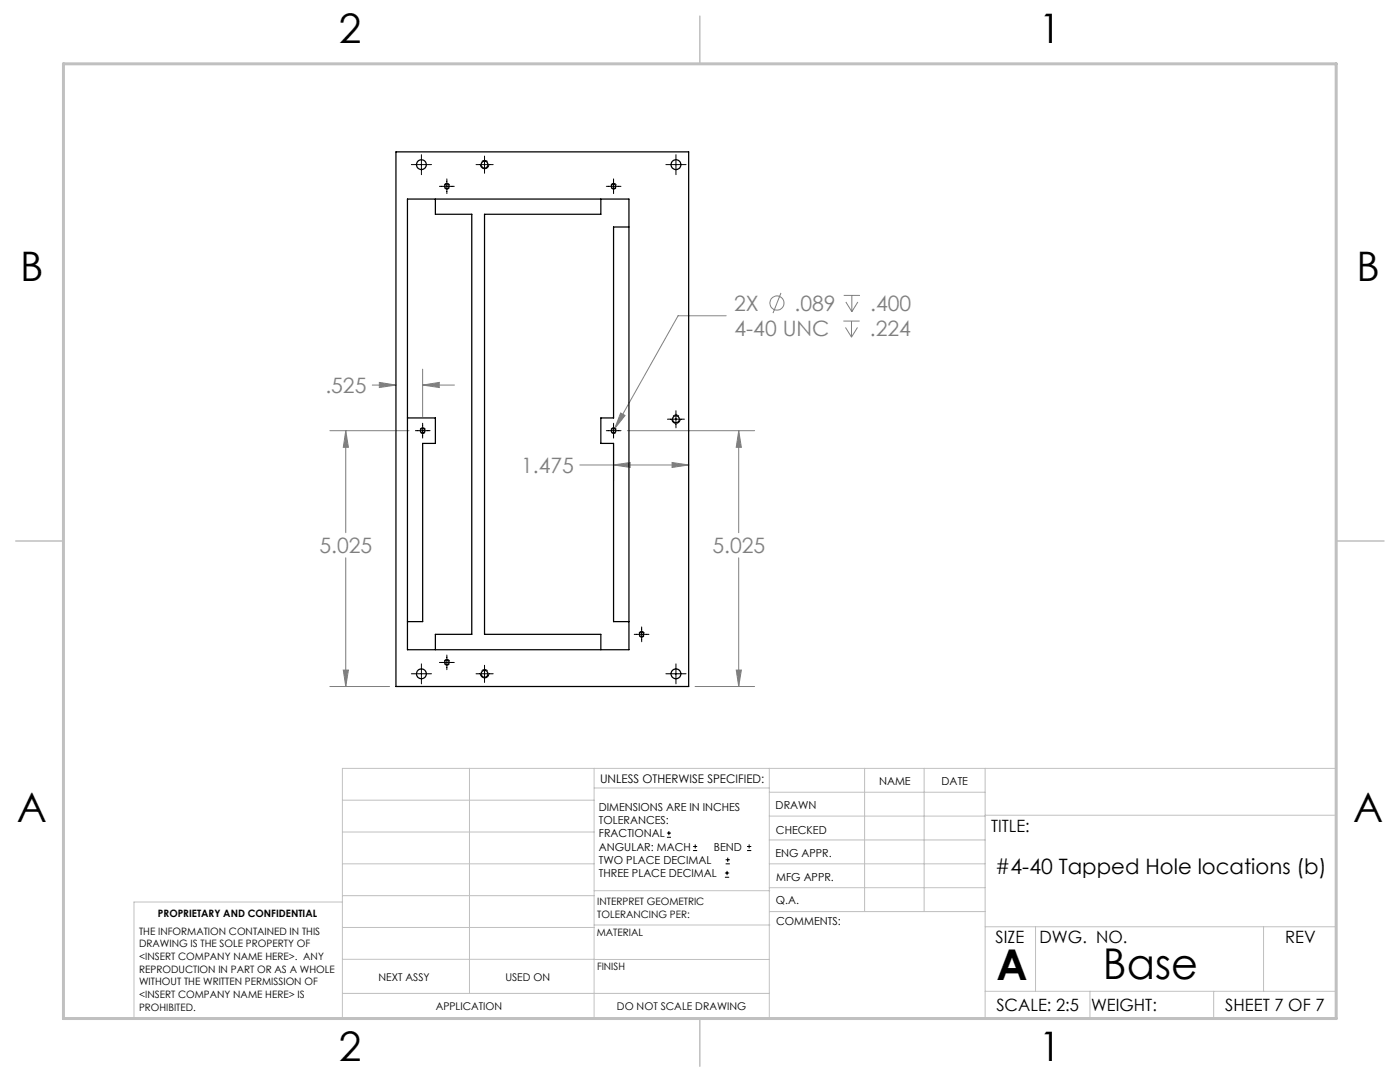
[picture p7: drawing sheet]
<svg xmlns="http://www.w3.org/2000/svg" width="279mm" height="216mm" viewBox="0 0 279 216" stroke-linecap="round" stroke-linejoin="round" font-family="sans-serif">
<g fill="none" stroke="#808080" stroke-width=".2">
<path d="M155.9 58.5l-1.6 4M168.4 58.9h3.2M170 58.9v3.3M74.3 76.8h4.7M75.7 76.3l3.3 .5-3.3 .5zM84.3 73.7v9.5M84.3 76.8h6.4M84.3 76.8l3.4-.5v1zM144.9 63h-9.6l-12.6 22.5M168.3 64.1h3.3M168.7 65.3l1.2 2M168.8 60.3l1.2 1.9"/>
<path d="M169.9 64.1v3.2M171.1 65.3l-1.2 2M171.2 60.3l-1.2 1.9M65.8 85.9h15.8M69 85.9v20.4M69 85.9l.5 3.4h-1zM115.7 92.8h21.7M122.4 88.7v7.3M122.4 92.8l3.4-.5v1zM123.9 82.4l.8 .5-2 2.6zM125.2 85.9h25.4M134.1 92.3l3.3 .5-3.3 .5z"/>
<path d="M147.4 85.9v20.4M147.4 85.9l.6 3.4h-1.1zM69 111.3v25.7M147.4 111.3v25.7M65.8 137h12M68.5 133.7h1l-.5 3.3zM138.7 137h11.9M146.9 133.7h1.1l-.6 3.3z"/>
<circle cx="155.1" cy="60.5" r="1.4"/>
</g>
<g fill="none" stroke="#000" stroke-width=".2">
<path d="M82.1 32.8h4M84.1 30.9v4M87.7 37.2h3M89.2 35.7v2.9M95 32.8h3.4M96.7 31.2v3.4M121 37.2h2.9M122.4 35.7v2.9M132.9 32.8h4M134.9 30.9v4M82.9 85.9h2.9M84.3 84.5v2.9"/>
<path d="M121 85.9h2.9M122.4 84.5v2.9M133.2 83.6h3.4M134.9 82v3.4M82.1 134.4h4M84.1 132.5v4M87.7 132.2h3M89.2 130.7v2.9M95 134.4h3.4M96.7 132.8v3.4M126.6 126.6h2.9M128.1 125.1v3"/>
<path d="M132.9 134.4h4M134.9 132.5v4M133.1 167.1h.8M133.1 166.2h.8M133.5 165.8v.9M138.3 169.7h.8M138.3 168.9h.8M138.7 168.5v.8M144.7 175h.8M144.7 174.2h.8M144.8 172.4h.9M144.8 171.6h.9"/>
<path d="M145.1 173.8v.8M145.2 171.1v.9M149.1 169.7h.8M149.1 168.9h.8M149.5 168.5v.8"/>
</g>
<path d="M89.2 37.7a.57 .57 0 0 1-.5-.8 .57 .57 0 0 1 1-.1 .57 .57 0 0 1-.4 .9h-.1M122.5 37.7a.57 .57 0 0 1-.5-.8 .57 .57 0 0 1 .9-.1 .57 .57 0 0 1-.3 .9h-.1M84.4 86.5a.57 .57 0 0 1-.5-.8 .57 .57 0 0 1 .9-.1 .57 .57 0 0 1-.3 .9h-.1M122.5 86.5a.57 .57 0 0 1-.5-.8 .57 .57 0 0 1 .9-.1 .57 .57 0 0 1-.3 .9h-.1M89.2 132.7a.57 .57 0 0 1-.5-.8 .57 .57 0 0 1 1-.1 .57 .57 0 0 1-.4 .9h-.1M128.1 127.1a.57 .57 0 0 1-.6-.8 .57 .57 0 0 1 1-.1 .57 .57 0 0 1-.3 .9h-.1" fill="none" stroke="#000" stroke-width=".2" stroke-dasharray="1.3 .6" stroke-dashoffset=".8" stroke-linecap="butt"/>
<path d="M96.7 33.7a.83 .83 0 0 1-.7-1.2 .83 .83 0 0 1 1.4-.2 .83 .83 0 0 1-.5 1.4h-.2M134.9 84.5a.83 .83 0 0 1-.7-1.2 .83 .83 0 0 1 1.4-.2 .83 .83 0 0 1-.6 1.4h-.1M96.7 135.3a.83 .83 0 0 1-.7-1.2 .83 .83 0 0 1 1.4-.2 .83 .83 0 0 1-.5 1.4h-.2" fill="none" stroke="#000" stroke-width=".2" stroke-dasharray="1.3 .6" stroke-dashoffset="-.1" stroke-linecap="butt"/>
<g fill="none" stroke="#c0c0c0" stroke-width=".2">
<path d="M68.3 159.7h50.3M93.7 153.3v44.9M118.6 153.3v49.9M118.6 157.2h34.9M153.5 153.3v49.9M153.5 158.1h43.1M172.5 153.3v28.6M184.4 153.3v28.6M196.6 153.3v49.9M68.3 180h-41.6v23.2h240v-49.9h-198.4v49.9M68.3 178.7h50.3M68.3 172.4h50.3"/>
<path d="M68.3 166h50.3M118.6 177.7h35M153.5 167.6h43.1M153.5 162.8h43.1M153.5 172.4h43.1M153.5 177.1h43.1M196.6 162.7h70.1M68.3 198.2h85.2M68.3 191.4l85.2 .1M68.3 185.1h50.3M118.6 184.6h35M153.6 181.9h43"/>
<path d="M196.6 197.8h70.1M196.6 184.9h70.1M206.7 184.9v12.9M217.5 197.8v5.4M242.2 197.8v5.4M252.2 184.9v12.9"/>
</g>
<path d="M139.7 3.2v9.5M3.1 107.9h9.6M266.7 107.9h9.5M139.7 203.2v9.6" fill="none" stroke="#c0c0c0" stroke-width=".3"/>
<path d="M12.7 12.7h254v190.5h-254z" fill="none" stroke="#c0c0c0" stroke-width=".6"/>
<path d="M69 85.9l.5 3.4h-1zM68.5 133.7h1l-.5 3.3zM147.4 85.9l.6 3.4h-1.1zM146.9 133.7h1.1l-.6 3.3zM84.3 76.8l3.4-.5v1zM75.7 76.3l3.3 .5-3.3 .5zM122.4 92.8l3.4-.5v1zM134.1 92.3l3.3 .5-3.3 .5zM123.9 82.4l-1.2 3.1 2-2.6z" fill="#808080"/>
<g fill="none" stroke="#000" stroke-width=".25">
<path d="M79 30.3h58.4v106.7h-58.4zM81.3 39.7h44.2v89.9h-44.2zM86.9 39.7v3.1h7.3v83.8h-7.3v3M119.9 39.7v3.1h-23.2v83.8h23.2v3M125.5 45.3h-3.1v38.1h-2.5v5.1h2.5v35.5h3.1M81.3 83.4h5.6v5.1h-2.6v35.5h-3"/>
<circle cx="84.1" cy="32.8" r=".98"/>
<circle cx="89.2" cy="37.2" r=".46"/>
<circle cx="96.7" cy="32.9" r=".69"/>
<circle cx="122.5" cy="37.2" r=".46"/>
<circle cx="134.9" cy="32.8" r=".98"/>
<circle cx="84.4" cy="85.9" r=".46"/>
<circle cx="122.5" cy="85.9" r=".46"/>
<circle cx="134.9" cy="83.7" r=".69"/>
<circle cx="84.1" cy="134.4" r=".98"/>
<circle cx="89.2" cy="132.2" r=".45"/>
<circle cx="96.7" cy="134.5" r=".69"/>
<circle cx="128" cy="126.6" r=".46"/>
<circle cx="134.9" cy="134.4" r=".98"/>
</g>
<g font-size="8.5">
<text x="198.9" y="195.5">A</text>
<text x="220.1" y="195.4">Base</text>
</g>
<g font-size="8.1">
<text x="67.6" y="8.5">2</text>
<text x="207.3" y="8.5">1</text>
<text x="4" y="56.2">B</text>
<text x="270.7" y="56.2">B</text>
<text x="3.3" y="164.1">A</text>
<text x="270" y="164.1">A</text>
<text x="67.6" y="211.7">2</text>
<text x="207.3" y="211.7">1</text>
</g>
<g font-size="4.2" fill="#808080">
<text x="146.5" y="62">2X</text>
<text x="158.6" y="62">.089</text>
<text x="173.7" y="62">.400</text>
<text x="146.6" y="67.1">4-40 UNC</text>
<text x="173.6" y="67.1">.224</text>
<text x="64.9" y="78.4">.525</text>
<text x="104" y="94.4">1.475</text>
<text x="63.8" y="110.4">5.025</text>
<text x="142.2" y="110.4">5.025</text>
</g>
<text font-size="4.2" x="198.6" y="174.4">#4-40 Tapped Hole locations (b)</text>
<g font-size="3.4">
<text x="197.8" y="166">TITLE:</text>
<text x="198.7" y="188.1">SIZE</text>
<text x="207.5" y="188.1">DWG. NO.</text>
<text x="256.5" y="188.2">REV</text>
<text x="198.8" y="201.7">SCALE: 2:5</text>
<text x="217.7" y="201.8">WEIGHT:</text>
<text x="244.5" y="201.7">SHEET 7 OF 7</text>
</g>
<text font-size="2.4" x="119.8" y="156.2">UNLESS OTHERWISE SPECIFIED:</text>
<g font-size="2.2">
<text x="119.5" y="161.8">DIMENSIONS ARE IN INCHES</text>
<text x="154.8" y="161.4">DRAWN</text>
<text x="175.4" y="156.6">NAME</text>
<text x="187.9" y="156.7">DATE</text>
<text x="119.5" y="164.4">TOLERANCES:</text>
<text x="119.5" y="167.1">FRACTIONAL</text>
<text x="154.9" y="166.3">CHECKED</text>
<text x="119.5" y="169.7">ANGULAR: MACH</text>
<text x="119.5" y="172.4">TWO PLACE DECIMAL</text>
<text x="142.5" y="169.7">BEND</text>
<text x="154.8" y="171">ENG APPR.</text>
<text x="119.5" y="175">THREE PLACE DECIMAL</text>
<text x="154.9" y="175.7">MFG APPR.</text>
<text x="154.9" y="180.4">Q.A.</text>
<text x="154.9" y="184.6">COMMENTS:</text>
</g>
<g font-size="2.1">
<text x="75.5" y="195.7">NEXT ASSY</text>
<text x="100.9" y="195.7">USED ON</text>
<text x="86.9" y="201.5">APPLICATION</text>
<text x="123.1" y="201.6">DO NOT SCALE DRAWING</text>
</g>
<g font-size="2">
<text x="31.5" y="182.9">PROPRIETARY AND CONFIDENTIAL</text>
<text x="119.2" y="180.6">INTERPRET GEOMETRIC</text>
<text x="119.2" y="183.1">TOLERANCING PER:</text>
<text x="27.8" y="186.5">THE INFORMATION CONTAINED IN THIS</text>
<text x="27.8" y="189">DRAWING IS THE SOLE PROPERTY OF</text>
<text x="27.8" y="191.6">&lt;INSERT COMPANY NAME HERE&gt;. ANY</text>
<text x="119.1" y="186.7">MATERIAL</text>
<text x="27.8" y="194.1">REPRODUCTION IN PART OR AS A WHOLE</text>
<text x="27.8" y="196.6">WITHOUT THE WRITTEN PERMISSION OF</text>
<text x="119.1" y="193.5">FINISH</text>
<text x="27.8" y="199.1">&lt;INSERT COMPANY NAME HERE&gt; IS</text>
<text x="27.8" y="201.7">PROHIBITED.</text>
</g>
</svg>
